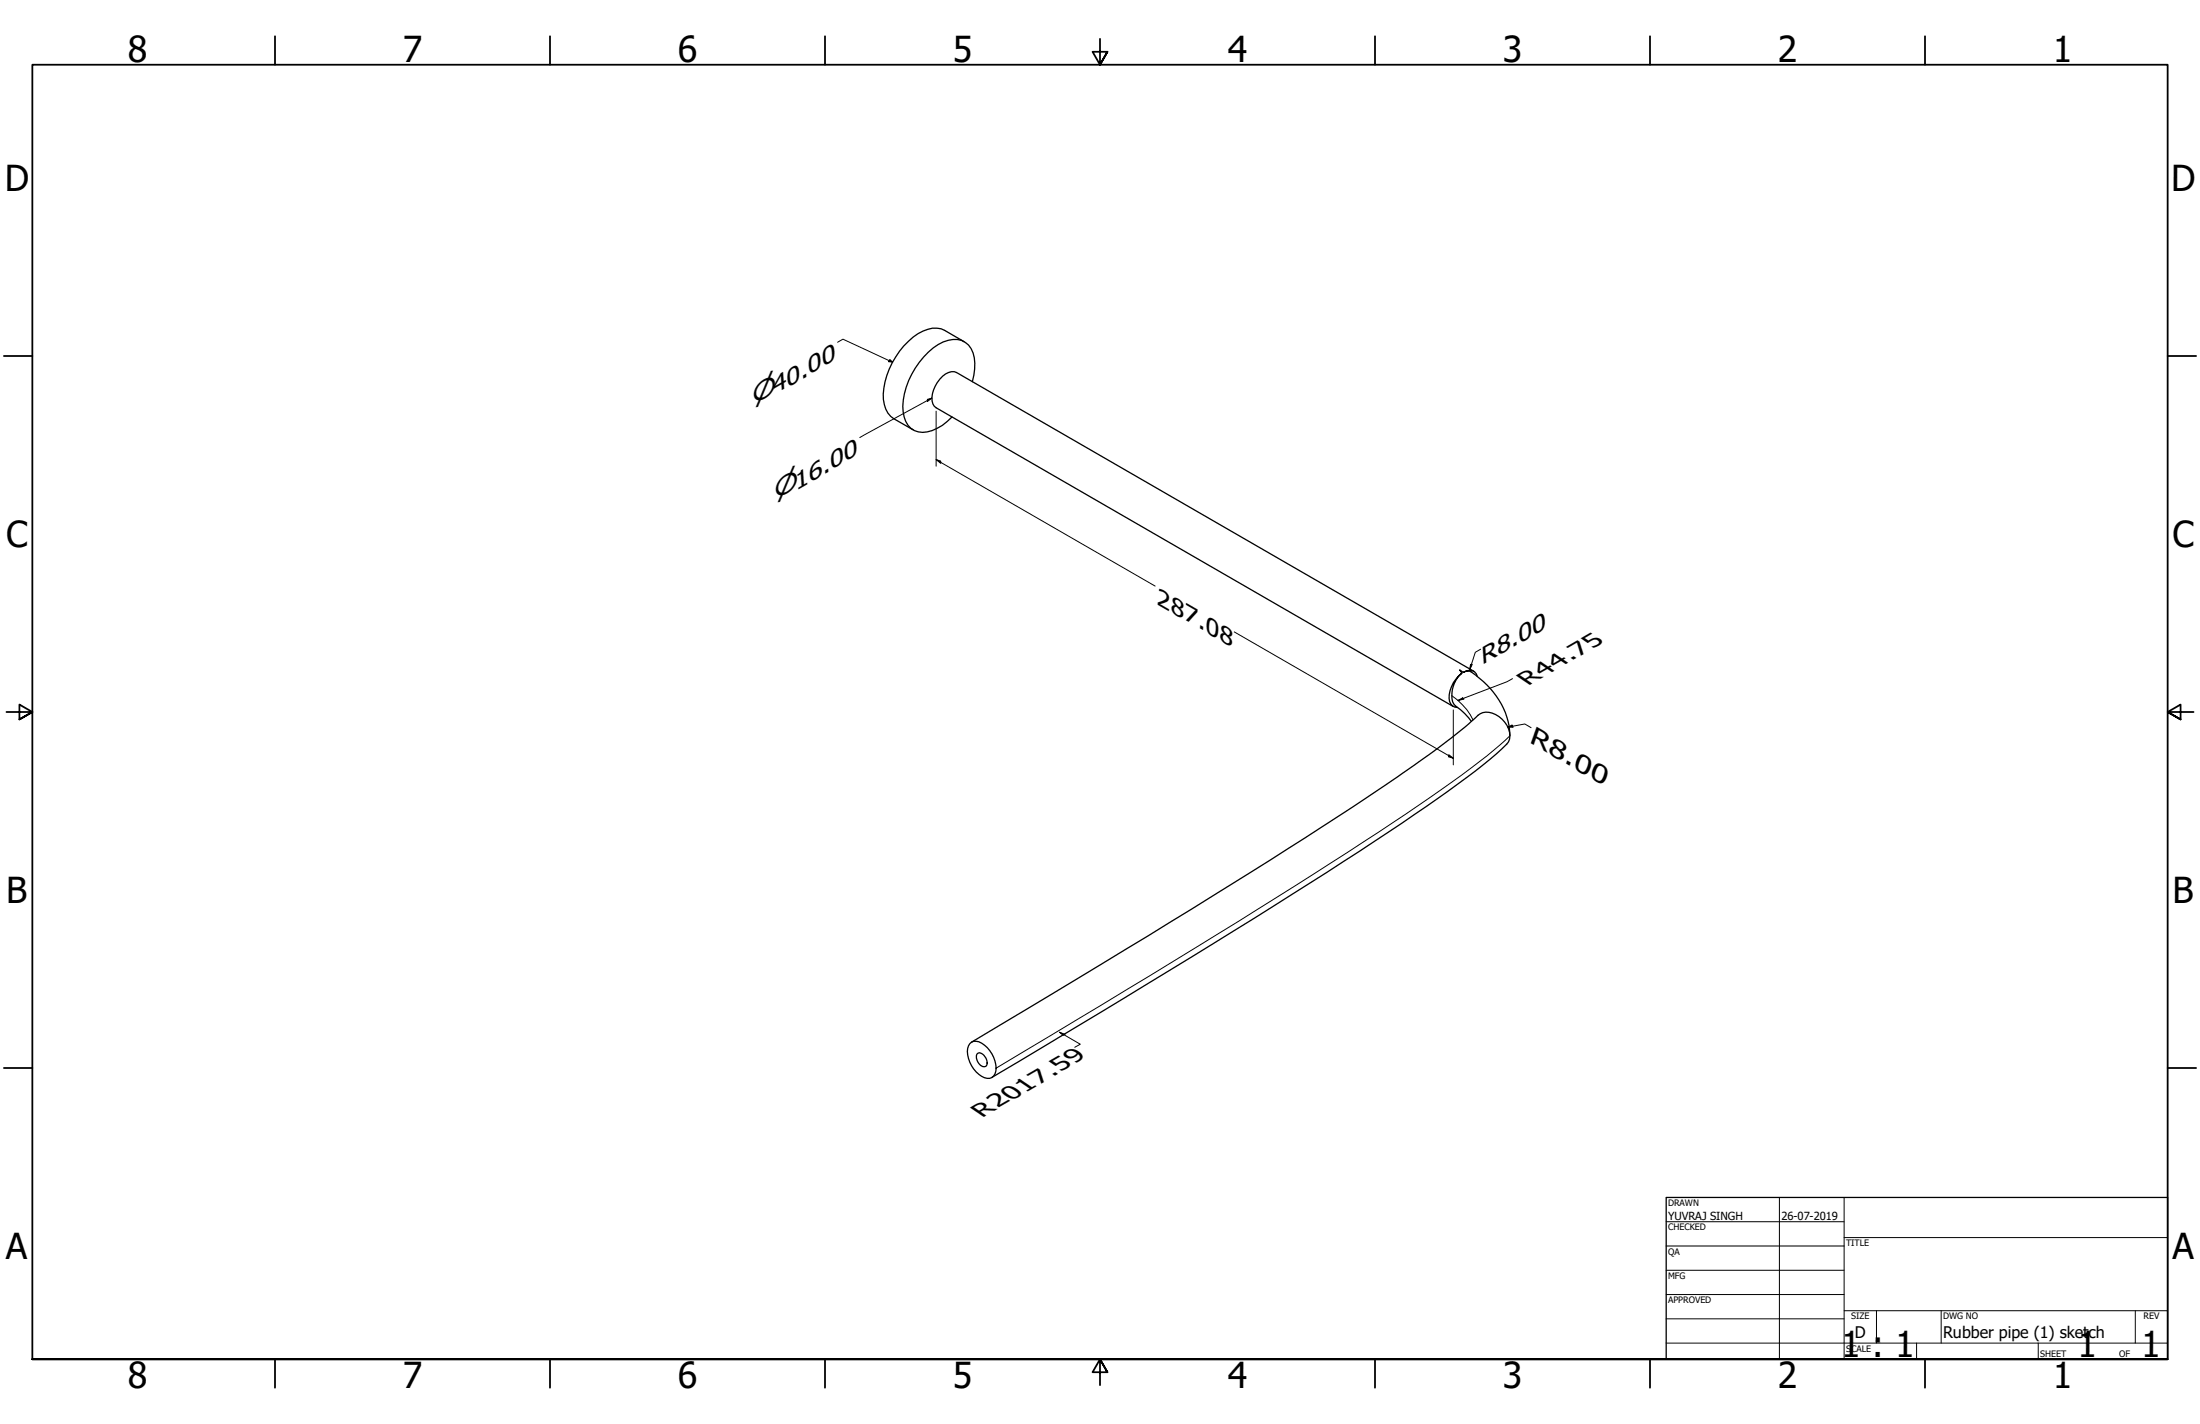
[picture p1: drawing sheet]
<svg xmlns="http://www.w3.org/2000/svg" width="864mm" height="559mm" viewBox="0 0 864 559" stroke-linecap="round" stroke-linejoin="round" font-family="sans-serif">
<!-- layer: Visible (ANSI) -->
<path d="M378.5 134.1l-7.7-4.4a10.2 10.2 0 0 0-10.4 1.2 31.1 31.1 0 0 0-13.6 25.9 9.7 9.7 0 0 0 4.1 7.5l7.6 4.4M381.7 149.8a17.6 17.6 0 0 0-.5-13 7.4 7.4 0 0 0-9-3.3 25.7 25.7 0 0 0-14.3 13.4 22.4 22.4 0 0 0-2.4 18.5 7.6 7.6 0 0 0 10.4 3.6 19.6 19.6 0 0 0 7.8-5.4M572.2 277.6a3.8 3.8 0 0 1-3.3-5.1 12.7 12.7 0 0 1 4.9-8.3 10.9 10.9 0 0 0-3.1 12.2l.7 .7a25 25 0 0 1 6.2 6M574.4 263.8l-1.4-.9 .8 1.3M578.5 263.4l-203-117.2a5.8 5.8 0 0 0-6.6 2.6 10.9 10.9 0 0 0-2.7 9.7l1.3 1.5 203 117.2M579.9 265.5a3.3 3.3 0 0 0-5.5-1.7 3.6 3.6 0 0 1 4.8 1.1 31.3 31.3 0 0 1 13.5 23.7M380.7 409.6a4.1 4.1 0 0 1 5.8 .5 11.2 11.2 0 0 1 4.1 11.3 3.3 3.3 0 0 1-5.2 1 11.3 11.3 0 0 1-5.2-12zM381.3 409l41.4-24.8a2700 2700 0 0 0 125.9-79.3 284.8 284.8 0 0 0 32.4-24.8 8.1 8.1 0 0 1 9.7 3.3 6.7 6.7 0 0 1-1.2 10.5 412.8 412.8 0 0 1-44.5 32.7l-24 15.7-28.7 18.1-51.7 31.7-51.2 30.7M383.6 413.5a2.28 2.28 0 0 1 3.3 1.5 2.76 2.76 0 0 1 0 3.5 3.5 3.5 0 0 1-3.6-4.3z" fill="none" stroke="#000" stroke-width=".51"/>
<!-- layer: Visible Narrow (ANSI) -->
<path d="M569.9 273a25.8 25.8 0 0 1 8.3 9.5M592.7 288.7a324.9 324.9 0 0 1-40.9 30.8l-22.8 15-43 27.1-34.5 21.2-60.5 36.4" fill="none" stroke="#000" stroke-width=".39"/>
<!-- layer: Border (ANSI) -->
<g fill="none" stroke="#000" stroke-width=".7">
<path d="M107.9 14.2v11.2M215.9 14.2v11.2M323.8 14.2v11.2M431.8 15.2v10.2l-2.9-5.1h5.8l-2.9 5.1 2.9-5.1M539.8 14.2v11.2M647.7 14.2v11.2M755.6 14.2v11.2M1.5 139.7h11.2M850.9 139.7h11.2M2.5 279.4h10.2l-5.1-2.9v5.8l5.1-2.9-5.1 2.9M861.1 279.4h-10.2l5.1-2.9v5.8l-5.1-2.9 5.1 2.9M1.5 419.1h11.2"/>
<path d="M850.9 419.1h11.2M12.7 533.4v-508h838.2v508h-838.2h838.2M107.9 533.4v11.2M215.9 533.4v11.2M323.8 533.4v11.2M434.7 538.5l-2.9-5.1 2.9 5.1h-5.8l2.9-5.1v10.2M539.8 533.4v11.2M647.7 533.4v11.2M755.6 533.4v11.2"/>
</g>
<!-- layer: Title (ANSI) -->
<g fill="none" stroke="#000" stroke-width=".39">
<path d="M654 479.4h69.9M698.5 469.9v63.5M723.9 469.9v63.5M654 488.9h69.9M654 498.5h69.9M723.9 485.6h127M654 508h69.9M654 517.5h69.9M723.9 514.3h127M736.6 514.3v12.7M762 514.3v12.7M838.2 514.3v12.7"/>
<path d="M654 527h196.9M752.3 527v6.4M800.1 527v6.4"/>
</g>
<path d="M654 469.9h196.9v63.5h-196.9z" fill="none" stroke="#000" stroke-width=".51"/>
<!-- layer: Dimension (ANSI) -->
<g fill="none" stroke="#000" stroke-width=".39">
<path d="M328.8 134.3l2.1-1.2 19.5 9M349.3 141.1l1.1 1-1.6-.2zM364 156.7l1.8-.5-1.8 1.3zM365.8 156.2l-28.3 15.5M367.5 161.4v21.5M367.5 180.3l1.8 .7v.8zM367.5 180.3l86 49.7M484.5 248l86 49.6M581.2 254.8l-2.1 1.2-2.3 7M570.5 278.6v21.6M572.3 274.9l1.8-1 .6 .4zM577.3 260.7h.6l-1.1 2.3z"/>
<path d="M593.7 266.3l-2.1 1.2-19.3 7.4M568.7 296.2l1.8 1.4-1.8-.6zM591.9 285.3l1.6-.8 .5 .9zM591.9 285.3l6.7-1.2 2.4 1.5M415.9 405.1l2.1 .8-.7 .4zM415.9 405.1l8.2 4.7-2.2 1.2"/>
</g>
<g fill="#000">
<path d="M349.3 141.1l1.1 1-1.6-.2z" fill-rule="evenodd"/>
<path d="M364 156.7l1.8-.5-1.8 1.3z" fill-rule="evenodd"/>
<path d="M367.5 180.3l1.8 .7v.8z" fill-rule="evenodd"/>
<path d="M572.3 274.9l1.8-1 .6 .4z" fill-rule="evenodd"/>
<path d="M577.3 260.7h.6l-1.1 2.3z" fill-rule="evenodd"/>
<path d="M568.7 296.2l1.8 1.4-1.8-.6z" fill-rule="evenodd"/>
<path d="M591.9 285.3l1.6-.8 .5 .9z" fill-rule="evenodd"/>
<path d="M415.9 405.1l2.1 .8-.7 .4z" fill-rule="evenodd"/>
</g>
<g font-size="14">
<text x="50.2" y="24.4">8</text>
<text x="158.1" y="24.4">7</text>
<text x="266.1" y="24.4">6</text>
<text x="374" y="24.4">5</text>
<text x="482" y="24.4">4</text>
<text x="589.9" y="24.4">3</text>
<text x="697.9" y="24.4">2</text>
<text x="805.8" y="24.4">1</text>
<text x="1.8" y="74.9">D</text>
<text x="852.2" y="74.9">D</text>
<text x="2.4" y="214.6">C</text>
<text x="852.8" y="214.6">C</text>
<text x="2.5" y="354.3">B</text>
<text x="852.9" y="354.3">B</text>
<text x="2.3" y="494">A</text>
<text x="852.7" y="494">A</text>
<text x="722.7" y="532.6">1 : 1</text>
<text x="815.5" y="532.6">1</text>
<text x="840.5" y="532.6">1</text>
<text x="50.2" y="544.6">8</text>
<text x="158.1" y="544.6">7</text>
<text x="266.1" y="544.6">6</text>
<text x="374" y="544.6">5</text>
<text x="482" y="544.6">4</text>
<text x="589.9" y="544.6">3</text>
<text x="697.9" y="544.6">2</text>
<text x="805.8" y="544.6">1</text>
</g>
<g font-size="9.8">
<text x="295.6" y="158.8" transform="rotate(-30 295.6 158.8)">⌀40.00</text>
<text x="304.3" y="196.2" transform="rotate(-30 304.3 196.2)">⌀16.00</text>
</g>
<g font-size="9.4">
<text x="600.1" y="291.3" transform="rotate(30 600.1 291.3)">R 8 .0</text>
<text x="623.6" y="305" transform="rotate(30 623.6 305)">0</text>
</g>
<text font-size="9.1" x="581.8" y="261" transform="rotate(-30 581.8 261)">R8.00</text>
<g font-size="9">
<text x="454" y="236.9" transform="rotate(30 454 236.9)">287.08</text>
<text x="599.9" y="269.2" transform="rotate(-30 599.9 269.2)">R44.75</text>
<text x="385.6" y="438.5" transform="rotate(-30 385.6 438.5)">R2017.59</text>
</g>
<g font-size="6.3">
<text x="728.1" y="524.9">D</text>
<text x="762.8" y="525">Rubber pipe (1) sketch</text>
</g>
<g font-size="4.4">
<text x="654.8" y="478.6">YUVRAJ SINGH</text>
<text x="699.3" y="478.6">26-07-2019</text>
</g>
<g font-size="3.5">
<text x="654.8" y="473.2">DRAWN</text>
<text x="654.8" y="482.8">CHECKED</text>
<text x="724.7" y="488.9">TITLE</text>
<text x="654.8" y="492.3">QA</text>
<text x="654.8" y="501.8">MFG</text>
<text x="654.8" y="511.4">APPROVED</text>
<text x="726.7" y="517.7">SIZE</text>
<text x="762.8" y="517.7">DWG NO</text>
<text x="841.4" y="517.7">REV</text>
<text x="724.7" y="530.4">SCALE</text>
<text x="800.9" y="532.6">SHEET</text>
<text x="831.8" y="532.6">OF</text>
</g>
</svg>
